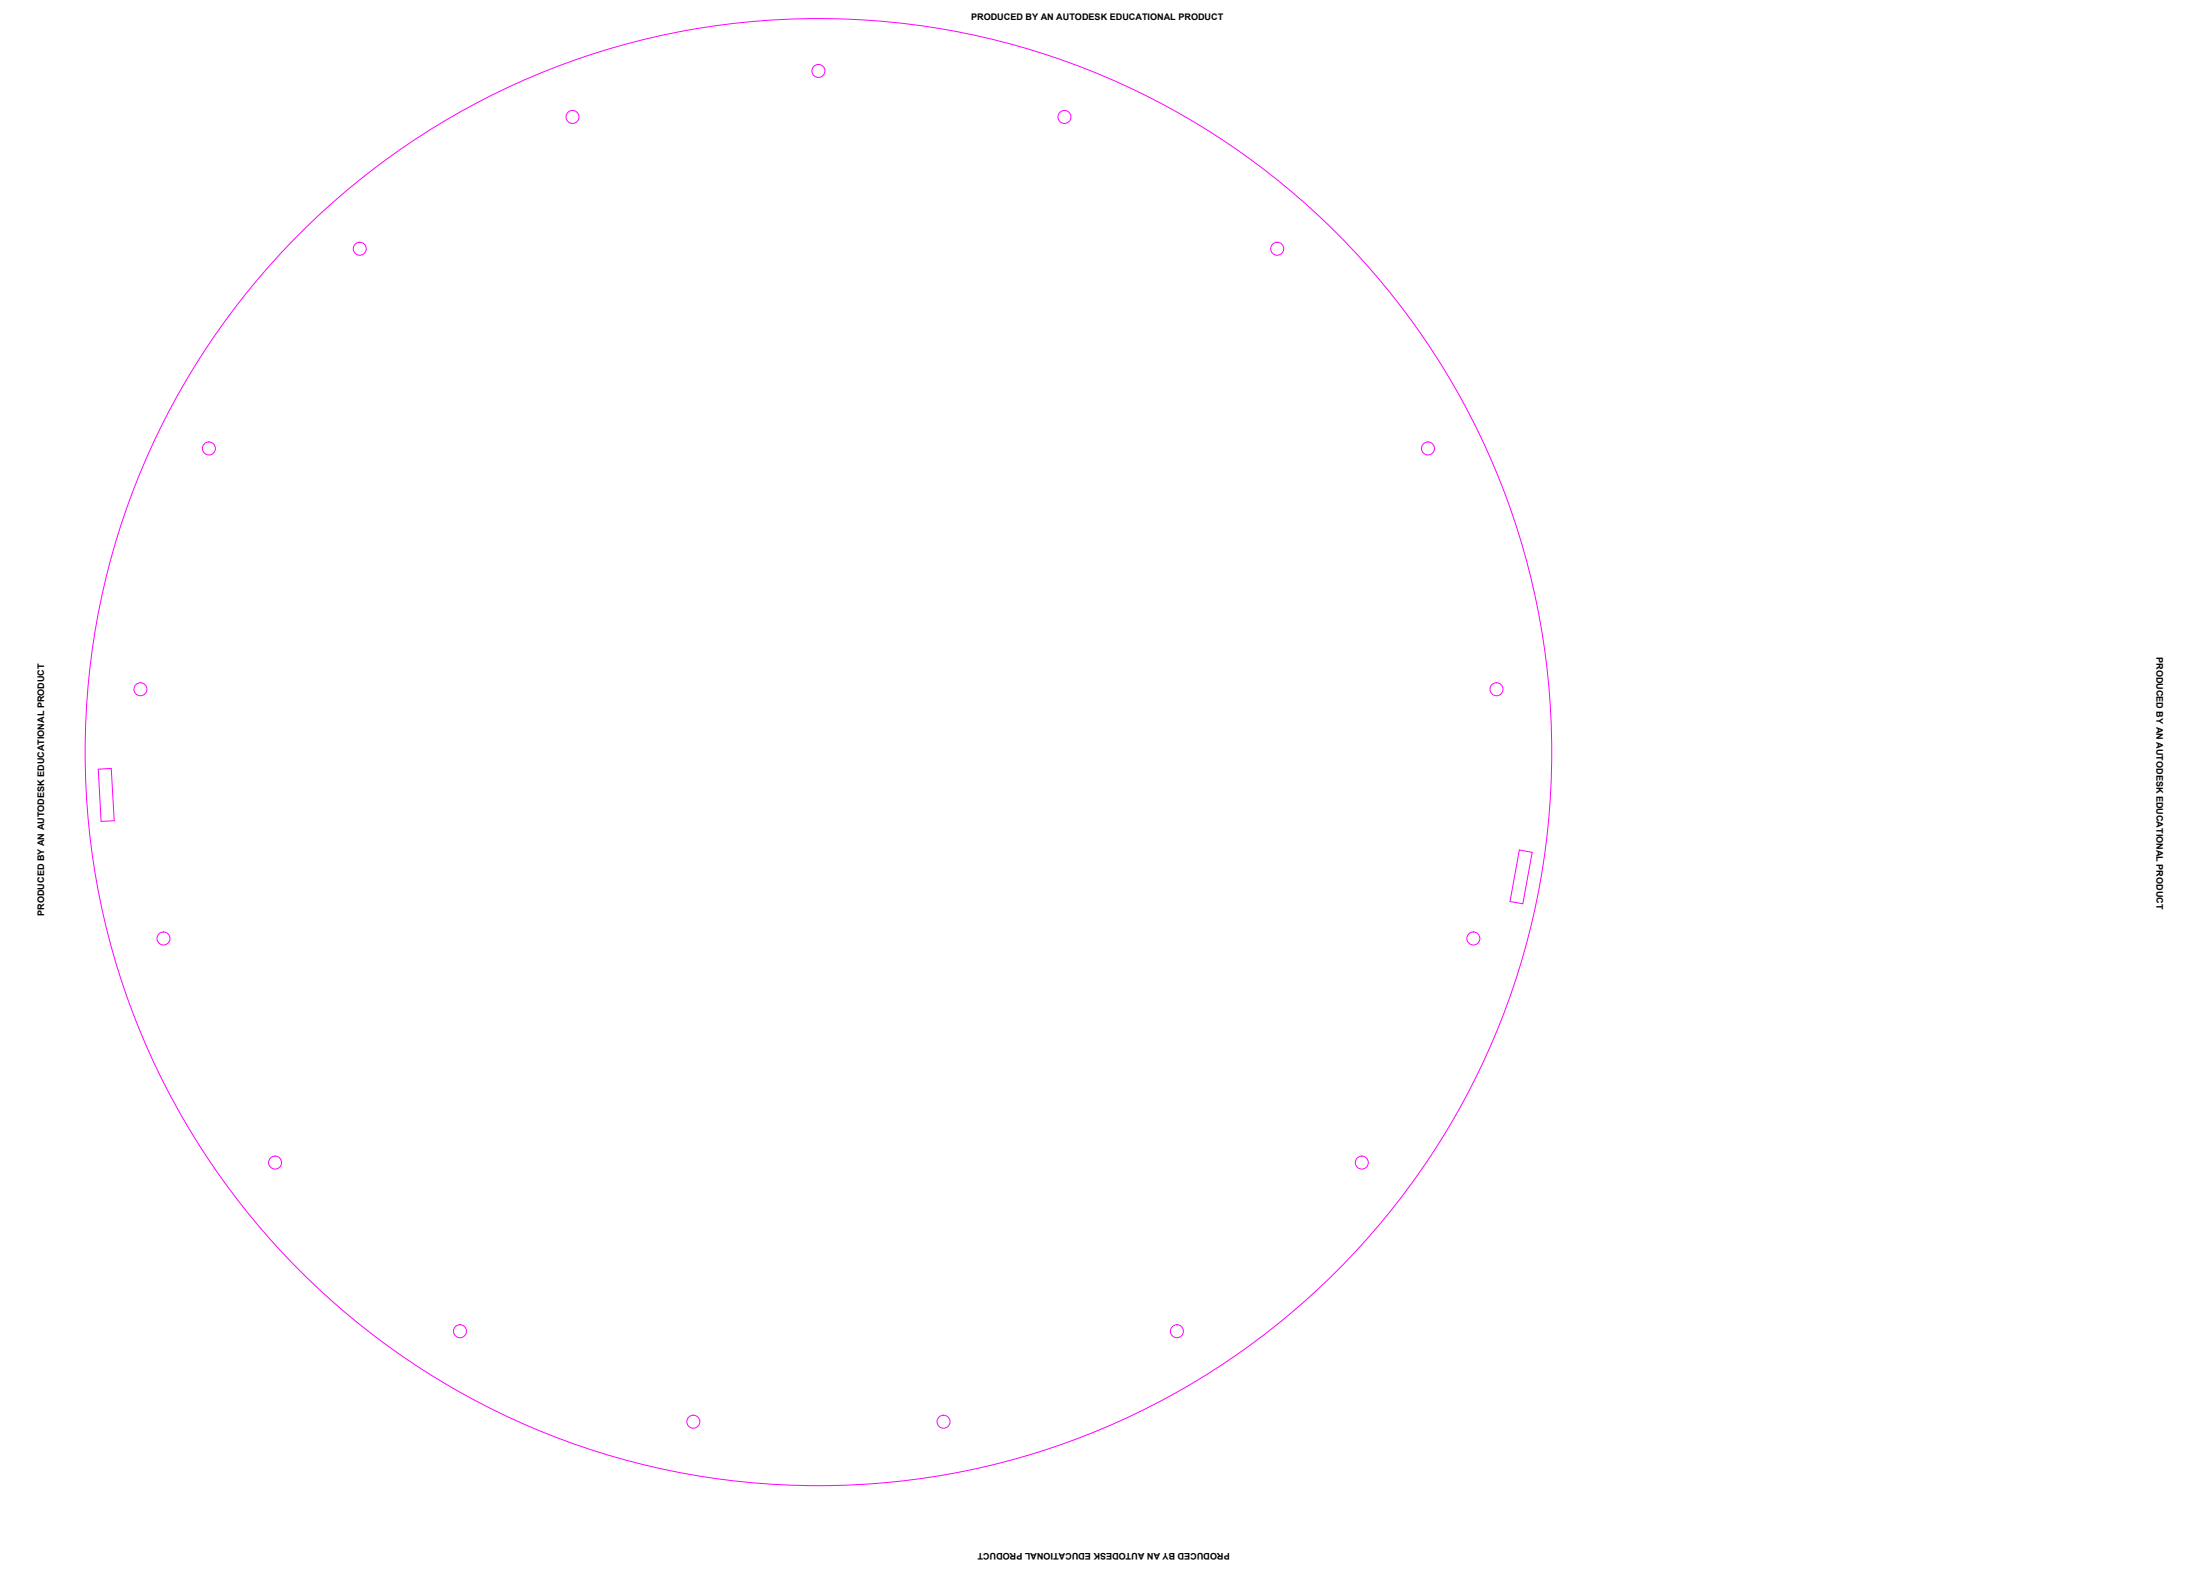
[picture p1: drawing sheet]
<svg xmlns="http://www.w3.org/2000/svg" width="1067mm" height="762mm" viewBox="0 0 1067 762" stroke-linecap="round" stroke-linejoin="round" font-family="sans-serif">
<!-- layer: cut -->
<g fill="none" stroke="#f0f" stroke-width=".48">
<path d="M48 373l6-1 1 26h-6zM737 412l6 1-5 25-6-1z"/>
<circle cx="397" cy="34" r="3"/>
<circle cx="278" cy="57" r="3"/>
<circle cx="516" cy="57" r="3"/>
<circle cx="174" cy="121" r="3"/>
<circle cx="619" cy="121" r="3"/>
<circle cx="101" cy="217" r="3"/>
<circle cx="692" cy="217" r="3"/>
<circle cx="68" cy="334" r="3"/>
<circle cx="726" cy="334" r="3"/>
<circle cx="397" cy="365" r="356"/>
<circle cx="79" cy="455" r="3"/>
<circle cx="714" cy="455" r="3"/>
<circle cx="133" cy="564" r="3"/>
<circle cx="660" cy="564" r="3"/>
<circle cx="223" cy="645" r="3"/>
<circle cx="571" cy="645" r="3"/>
<circle cx="336" cy="689" r="3"/>
<circle cx="458" cy="689" r="3"/>
</g>
<g font-size="4.4">
<text x="471" y="9">PRODUCED BY AN AUTODESK EDUCATIONAL PRODUCT</text>
<text x="1046" y="318" transform="rotate(90 1046 318)">PRODUCED BY AN AUTODESK EDUCATIONAL PRODUCT</text>
<text x="21" y="444" transform="rotate(-90 21 444)">PRODUCED BY AN AUTODESK EDUCATIONAL PRODUCT</text>
<text x="596" y="753" transform="rotate(180 596 753)">PRODUCED BY AN AUTODESK EDUCATIONAL PRODUCT</text>
</g>
</svg>
